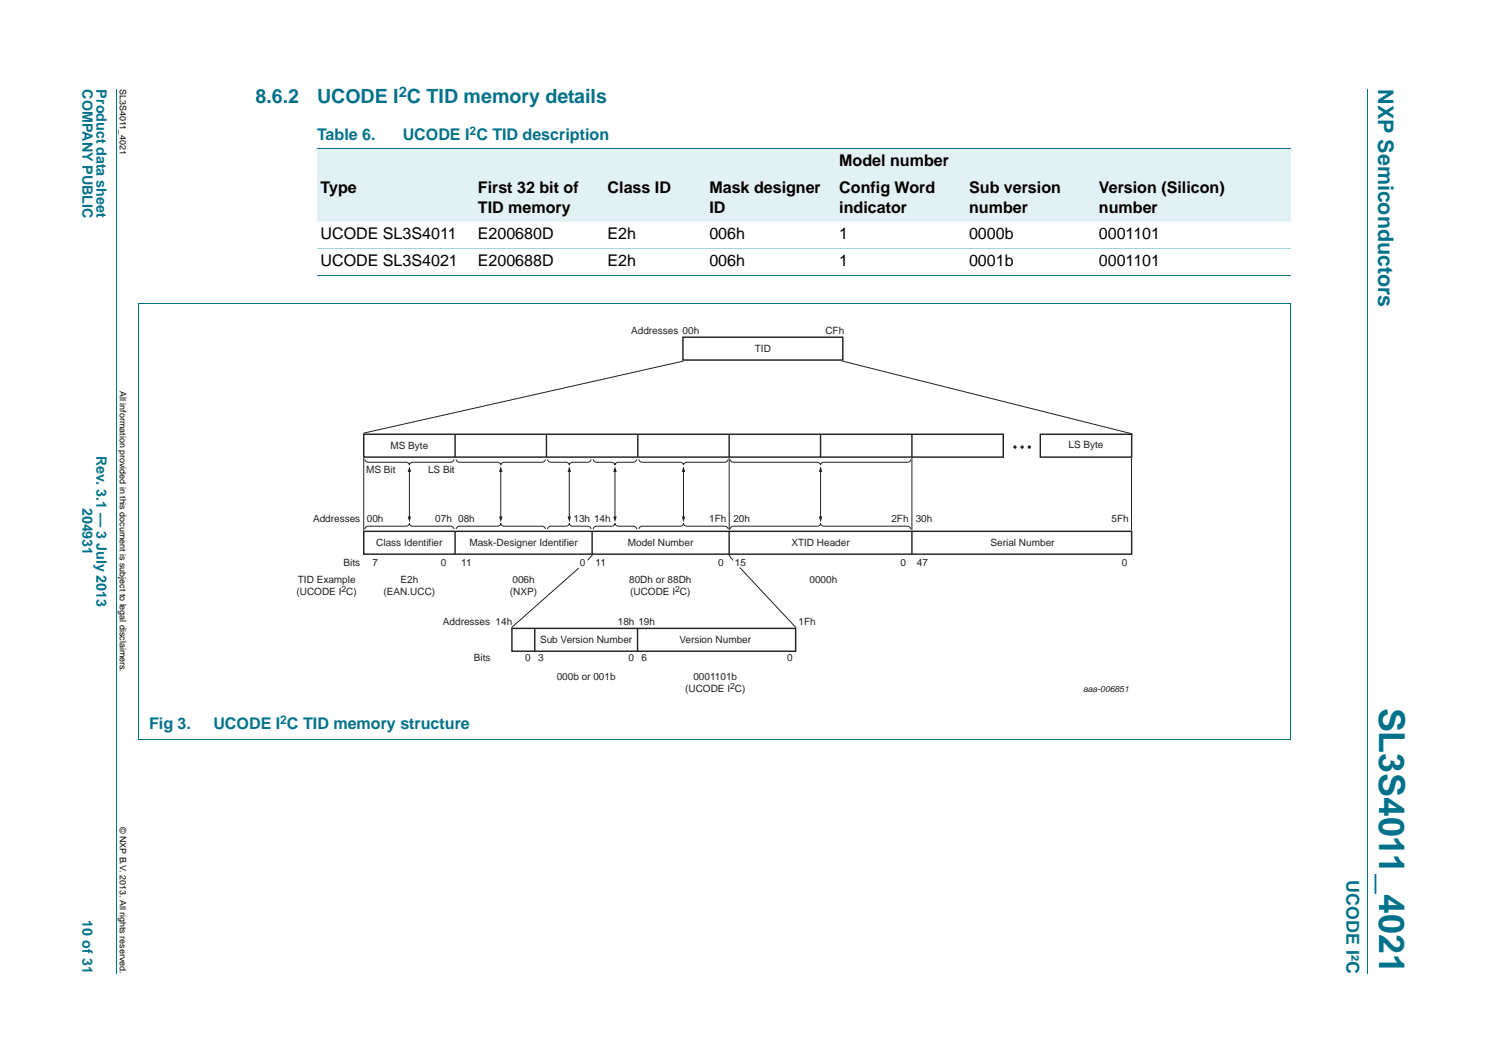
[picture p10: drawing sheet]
<svg xmlns="http://www.w3.org/2000/svg" width="297mm" height="210mm" viewBox="0 0 297 210" stroke-linecap="round" stroke-linejoin="round" font-family="sans-serif">
<path d="M23.1 17.7v174.6M270 17.7v174.6" fill="none" stroke="#00718a" stroke-width=".2"/>
<g fill="#e2f1f4">
<path d="M62.6 29.3h31.1v5.3h-31.1z"/>
<path d="M93.7 29.3h161.2v5.3h-161.2z"/>
<path d="M62.6 34.6h31.1v9.2h-31.1z"/>
<path d="M93.7 34.6h25.6v9.2h-25.6z"/>
<path d="M119.3 34.6h20.1v9.2h-20.1z"/>
<path d="M139.4 34.6h25.7v9.2h-25.7z"/>
<path d="M165.1 34.6h25.6v9.2h-25.6z"/>
<path d="M190.7 34.6h25.6v9.2h-25.6z"/>
<path d="M216.3 34.6h38.6v9.2h-38.6z"/>
</g>
<path d="M62.6 29.3h192.3M62.6 54.4h192.3M27.3 60h227.6M27.3 60v86.1M254.9 60v86.1M27.3 146.1h227.6" fill="none" stroke="#00718a" stroke-width=".2"/>
<path d="M62.6 49.1h192.3" fill="none" stroke="#a5d5dc" stroke-width=".2"/>
<path d="M72.1 90.7a.63 .63 0 0 0 .6 .6h7.5a.63 .63 0 0 1 .7 .6 .63 .63 0 0 1 .6-.6h7.5a.63 .63 0 0 0 .7-.6M80.9 93v9.3M90.1 90.7a.63 .63 0 0 0 .7 .6h7.4a.63 .63 0 0 1 .7 .6 .63 .63 0 0 1 .7-.6h7.4a.63 .63 0 0 0 .7-.6M108.1 90.7a.63 .63 0 0 0 .7 .6h3a.63 .63 0 0 1 .6 .6 .63 .63 0 0 1 .7-.6h2.9a.63 .63 0 0 0 .7-.6M117.2 90.7a.63 .63 0 0 0 .6 .6h3a.63 .63 0 0 1 .7 .6 .63 .63 0 0 1 .6-.6h3a.63 .63 0 0 0 .6-.6M126.2 90.7a.63 .63 0 0 0 .7 .6h7.4a.63 .63 0 0 1 .7 .6 .63 .63 0 0 1 .7-.6h7.4a.63 .63 0 0 0 .7-.6M72.1 104.5a.63 .63 0 0 1 .6-.6h7.5a.63 .63 0 0 0 .7-.5 .63 .63 0 0 0 .6 .5h7.5a.63 .63 0 0 1 .7 .6M90.1 104.5a.63 .63 0 0 1 .7-.6h7.4a.63 .63 0 0 0 .7-.5 .63 .63 0 0 0 .7 .5h7.4a.63 .63 0 0 1 .7 .6M108.2 104.5a.63 .63 0 0 1 .6-.6h3a.63 .63 0 0 0 .6-.5 .63 .63 0 0 0 .7 .5h2.9a.63 .63 0 0 1 .7 .6M117.2 104.5a.63 .63 0 0 1 .6-.6h3a.63 .63 0 0 0 .7-.5 .63 .63 0 0 0 .6 .5h3a.63 .63 0 0 1 .6 .6M126.2 104.5a.63 .63 0 0 1 .7-.6h7.4a.63 .63 0 0 0 .7-.5 .63 .63 0 0 0 .7 .5h7.4a.63 .63 0 0 1 .7 .6" fill="none" stroke="#231f20" stroke-width=".2"/>
<g fill="#231f20">
<path d="M80.9 92.1l.3 1.1h-.7z"/>
<path d="M80.5 102h.7l-.3 1.2z"/>
</g>
<path d="M98.9 93v9.3" fill="none" stroke="#231f20" stroke-width=".2"/>
<g fill="#231f20">
<path d="M98.9 92.1l.3 1.1h-.6z"/>
<path d="M98.6 102h.6l-.3 1.2z"/>
</g>
<path d="M112.4 93v9.3" fill="none" stroke="#231f20" stroke-width=".2"/>
<g fill="#231f20">
<path d="M112.4 92.1l.4 1.1h-.7z"/>
<path d="M112.1 102h.7l-.4 1.2z"/>
</g>
<path d="M121.5 93v9.3" fill="none" stroke="#231f20" stroke-width=".2"/>
<g fill="#231f20">
<path d="M121.5 92.1l.3 1.1h-.7z"/>
<path d="M121.1 102h.7l-.3 1.2z"/>
</g>
<path d="M135 93v9.3" fill="none" stroke="#231f20" stroke-width=".2"/>
<g fill="#231f20">
<path d="M135 92.1l.3 1.1h-.6z"/>
<path d="M134.7 102h.6l-.3 1.2z"/>
</g>
<path d="M144.2 90.7a.63 .63 0 0 0 .7 .6h16.5a.63 .63 0 0 1 .7 .6 .63 .63 0 0 1 .6-.6h16.5a.63 .63 0 0 0 .7-.6M162.1 93v9.3M144.2 104.5a.63 .63 0 0 1 .7-.6h16.5a.63 .63 0 0 0 .7-.5 .63 .63 0 0 0 .6 .5h16.5a.63 .63 0 0 1 .7 .6" fill="none" stroke="#231f20" stroke-width=".2"/>
<g fill="#231f20">
<path d="M162.1 92.1l.3 1.1h-.7z"/>
<path d="M161.7 102h.7l-.3 1.2z"/>
</g>
<g fill="none" stroke="#231f20" stroke-width=".28">
<path d="M134.9 66.6h31.6v4.5h-31.6zM89.9 85.8v4.5M107.9 85.8v4.5M126 85.8v4.5M144 85.8v4.5M162.1 85.8v4.5M180.1 85.8v4.5M198.1 85.7v4.7M198.3 85.8h-126.5v4.5h126.5M205.5 85.8h18.1M205.5 85.7v4.7M223.5 85.7v4.6h-18"/>
<path d="M71.8 105h151.7v4.5h-151.7zM89.9 105v4.5M116.9 105v4.5M144 105v4.5M180.1 105v4.5M101.1 124.1h56v4.5h-56zM105.6 124.1v4.5M125.9 124.1v4.5"/>
</g>
<path d="M134.9 71.3l-63.1 14.3M166.5 71.3l57 14.4M71.8 90.6v14.1M144 90.6v14.1M180.1 90.6v14.1M223.5 90.6v14.1M114.2 112.3l-13.1 11.6M116.9 109.7l-.8 .9M144 109.7l.7 .9M146.2 112.2l10.9 11.7" fill="none" stroke="#231f20" stroke-width=".2"/>
<circle cx="200.5" cy="88.3" r=".23" fill="#231f20"/>
<circle cx="200.5" cy="88.3" r=".23" fill="none" stroke="#231f20" stroke-width=".2"/>
<circle cx="201.9" cy="88.3" r=".23" fill="#231f20"/>
<circle cx="201.9" cy="88.3" r=".23" fill="none" stroke="#231f20" stroke-width=".2"/>
<circle cx="203.3" cy="88.3" r=".23" fill="#231f20"/>
<circle cx="203.3" cy="88.3" r=".23" fill="none" stroke="#231f20" stroke-width=".2"/>
<text font-size="7" fill="#00718a" x="272.4" y="139.8" transform="rotate(90 272.4 139.8)">SL3S4011_4021</text>
<text font-size="4.2" fill="#00718a" x="272.2" y="17.7" transform="rotate(90 272.2 17.7)">NXP Semiconductors</text>
<g font-size="3.9" fill="#00718a">
<text x="50.5" y="20.3">8.6.2</text>
<text x="62.6" y="20.3">UCODE I C TID memory details</text>
</g>
<text font-size="3.5" fill="#00718a" x="265.9" y="173.9" transform="rotate(90 265.9 173.9)">UCODE I²C</text>
<g font-size="3.2" fill="#00718a">
<text x="62.6" y="27.6">Table 6.</text>
<text x="79.5" y="27.6">UCODE I C TID description</text>
<text x="29.4" y="144">Fig 3.</text>
<text x="42.1" y="144">UCODE I C TID memory structure</text>
</g>
<g font-size="3.2">
<text x="165.8" y="32.9">Model number</text>
<text x="63.3" y="38.1">Type</text>
<text x="94.4" y="38.1">First 32 bit of</text>
<text x="120" y="38.1">Class ID</text>
<text x="140.1" y="38.1">Mask designer</text>
<text x="165.8" y="38.1">Config Word</text>
<text x="191.4" y="38.1">Sub version</text>
<text x="217" y="38.1">Version (Silicon)</text>
<text x="63.3" y="47.3">UCODE SL3S4011</text>
<text x="94.4" y="47.3">E200680D</text>
<text x="94.4" y="42">TID memory</text>
<text x="120" y="47.3">E2h</text>
<text x="140.1" y="47.3">006h</text>
<text x="140.1" y="42">ID</text>
<text x="165.7" y="47.3">1</text>
<text x="165.8" y="42">indicator</text>
<text x="191.4" y="47.3">0000b</text>
<text x="191.4" y="42">number</text>
<text x="217" y="47.3">0001101</text>
<text x="217" y="42">number</text>
<text x="63.3" y="52.6">UCODE SL3S4021</text>
<text x="94.4" y="52.6">E200688D</text>
<text x="120" y="52.6">E2h</text>
<text x="140.1" y="52.6">006h</text>
<text x="165.7" y="52.6">1</text>
<text x="191.4" y="52.6">0001b</text>
<text x="217" y="52.6">0001101</text>
</g>
<text font-size="2.9" fill="#00718a" x="78.8" y="19.1">2</text>
<g font-size="2.8" fill="#00718a">
<text x="16.3" y="17.7" transform="rotate(90 16.3 17.7)">COMPANY PUBLIC</text>
<text x="19.1" y="17.7" transform="rotate(90 19.1 17.7)">Product data sheet</text>
<text x="19.1" y="90" transform="rotate(90 19.1 90)">Rev. 3.1 — 3 July 2013</text>
<text x="16.3" y="100.3" transform="rotate(90 16.3 100.3)">204931</text>
<text x="16.3" y="181.8" transform="rotate(90 16.3 181.8)">10 of 31</text>
</g>
<g font-size="2.4" fill="#00718a">
<text x="92.7" y="26.6">2</text>
<text x="55.3" y="143">2</text>
</g>
<g font-size="2" fill="#231f20">
<text x="124.6" y="65.9">Addresses 00h</text>
<text x="163" y="65.9">CFh</text>
<text x="149.1" y="69.5">TID</text>
<text x="77.1" y="88.7">MS Byte</text>
<text x="211" y="88.5">LS Byte</text>
<text x="72.3" y="93.5">MS Bit</text>
<text x="84.5" y="93.5">LS Bit</text>
<text x="61.8" y="103.2">Addresses</text>
<text x="72.4" y="103.2">00h</text>
<text x="74.3" y="107.9">Class Identifier</text>
<text x="86" y="103.2">07h 08h</text>
<text x="92.7" y="107.9">Mask-Designer Identifier</text>
<text x="113.3" y="103.2">13h 14h</text>
<text x="124" y="107.9">Model Number</text>
<text x="140.1" y="103.2">1Fh</text>
<text x="144.8" y="103.2">20h</text>
<text x="156.3" y="107.9">XTID Header</text>
<text x="176.1" y="103.2">2Fh</text>
<text x="180.8" y="103.2">30h</text>
<text x="195.7" y="107.9">Serial Number</text>
<text x="219.5" y="103.2">5Fh</text>
<text x="67.9" y="111.7">Bits</text>
<text x="73.5" y="111.7">7</text>
<text x="87.1" y="111.7">0</text>
<text x="91.1" y="111.7">11</text>
<text x="114.5" y="111.7">0</text>
<text x="117.6" y="111.7">11</text>
<text x="141.8" y="111.7">0</text>
<text x="145.1" y="111.7">15</text>
<text x="177.9" y="111.7">0</text>
<text x="181.1" y="111.7">47</text>
<text x="221.5" y="111.7">0</text>
<text x="58.6" y="117.5">(UCODE I C)</text>
<text x="58.8" y="115.1">TID Example</text>
<text x="75.8" y="117.5">(EAN.UCC)</text>
<text x="79.1" y="115.1">E2h</text>
<text x="100.7" y="117.5">(NXP)</text>
<text x="101.2" y="115.1">006h</text>
<text x="124.3" y="115.2">80Dh or 88Dh</text>
<text x="124.5" y="117.6">(UCODE I C)</text>
<text x="159.9" y="115.1">0000h</text>
<text x="87.5" y="123.5">Addresses 14h</text>
<text x="122" y="123.5">18h 19h</text>
<text x="157.7" y="123.5">1Fh</text>
<text x="93.6" y="130.7">Bits</text>
<text x="103.8" y="130.7">0</text>
<text x="106.3" y="130.7">3</text>
<text x="106.7" y="127.1">Sub Version Number</text>
<text x="124.1" y="130.7">0</text>
<text x="126.7" y="130.7">6</text>
<text x="134.2" y="127.1">Version Number</text>
<text x="155.5" y="130.7">0</text>
<text x="109.9" y="134.3">000b or 001b</text>
<text x="135.3" y="136.6">(UCODE I C)</text>
<text x="136.9" y="134.3">0001101b</text>
</g>
<g font-size="1.8">
<text x="23.7" y="17.7" transform="rotate(90 23.7 17.7)">SL3S4011_4021</text>
<text x="23.7" y="77.3" transform="rotate(90 23.7 77.3)">All information provided in this document is subject to legal disclaimers.</text>
<text x="23.7" y="163.3" transform="rotate(90 23.7 163.3)">© NXP B.V. 2013. All rights reserved.</text>
</g>
<g font-size="1.7" fill="#231f20">
<text x="67.5" y="116.9">2</text>
<text x="133.3" y="117">2</text>
<text x="144.2" y="136.1">2</text>
<text x="213.9" y="136.7">aaa-006851</text>
</g>
</svg>
